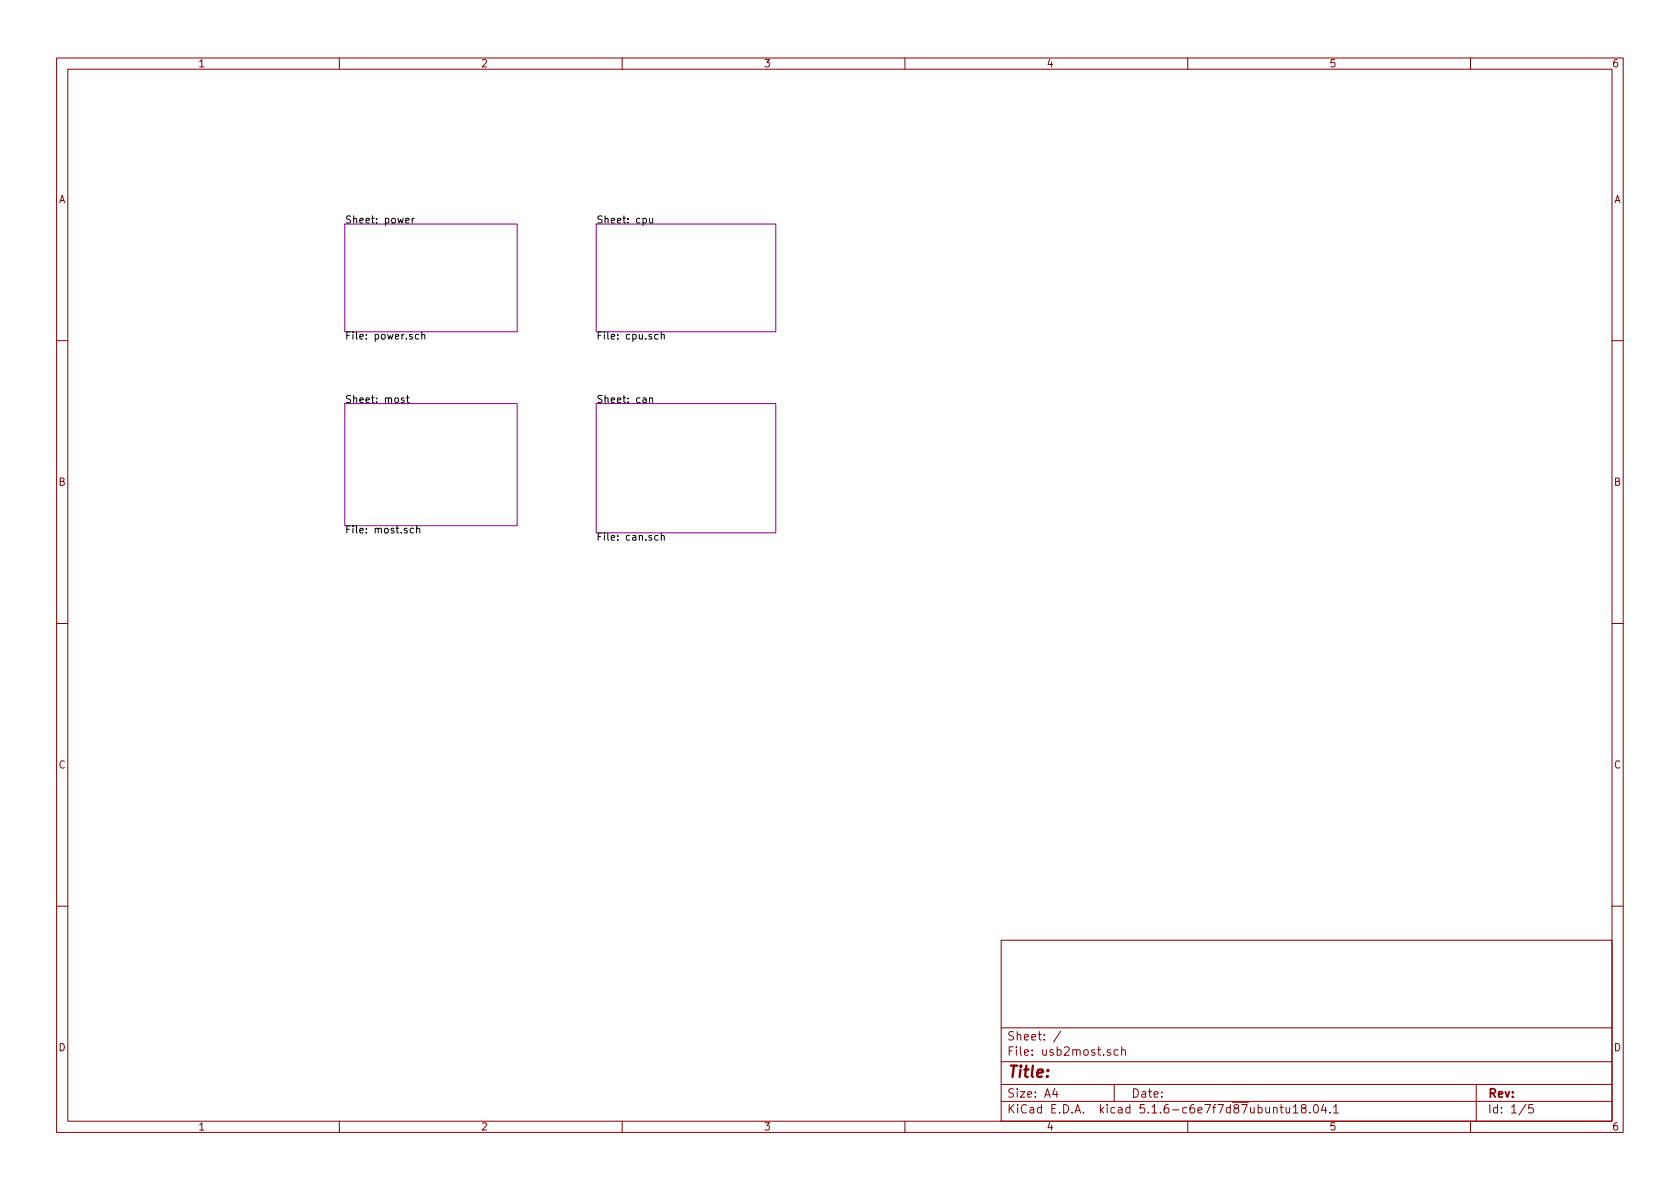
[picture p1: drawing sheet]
<svg xmlns="http://www.w3.org/2000/svg" width="297mm" height="210mm" viewBox="0 0 297 210" stroke-linecap="round" stroke-linejoin="round" font-family="sans-serif">
<g fill="none" stroke="#840000" stroke-width=".18">
<path d="M10 10.3h277v189.9h-277zM12 12.2h273v186.1h-273zM60 10.3v1.9M110 10.3v1.9M160 10.3v1.9M210 10.3v1.9M260 10.3v1.9M10 60.2h2M285 60.2h2M10 110.3h2M285 110.3h2M10 160.2h2"/>
<path d="M177 166.3h108v32h-108zM285 160.2h2M60 198.3v1.9M110 198.3v1.9M160 198.3v1.9M177 194.8h108M177 191.8h108M177 187.8h108M177 181.8h108M186.5 192.5l-.4 1h1M186.8 193v1M187.6 182.3l-1.3 2"/>
<path d="M196.3 185.7a.37 .37 0 0 0-.5 .1v.2l.5 .2 .1 .1-.2 .3-.4-.1M197 191.8v3M197.7 185.7l-.4-.1-.3 .3 .1 .6 .2 .1 .4-.1M198.3 185.7h.1a.37 .37 0 0 1 .6 .1v.8M198.3 185.1v1.5M210 198.3v1.9M225.2 196l.2-.2 .3 .1 .1 .9M226.3 195.8h.6M226.5 195.3v1.3l.4 .2M227.4 195.8l.1 .9 .3 .1 .2-.1M228 195.8v1M228.7 195.8l.4-.5v1.5"/>
<path d="M228.7 196.8h.8M230.4 196l-.3-.2v-.3a.48 .48 0 0 1 .8 0l-.1 .4-.7 .2v.4l.3 .3h.3l.2-.3v-.4l-.2-.1M231.6 196.7v.1M232.4 195.4l.2-.1a.8 .8 0 0 1 .5 .8 .8 .8 0 0 1-.5 .7 1 1 0 0 1-.2-1.4zM234 195.2l-.3 1.1h.9M234.4 195.8v1M235.2 196.7v.1M235.8 195.8l.4-.5v1.5M235.8 196.8h.9M260 198.3v1.9M261 191.8v6.5M269.8 195.2l-1.2 2"/>
<path d="M271 195.3h-.7v.7l.2-.1 .5 .1 .1 .2-.1 .5-.2 .1-.5-.1"/>
</g>
<path d="M61 39.6h30.4v19.1h-30.4zM105.4 39.6h31.8v19.1h-31.8zM61 71.4h30.4v21.6h-30.4zM105.4 71.4h31.8v22.8h-31.8z" fill="none" stroke="#840084" stroke-width=".18"/>
<g fill="none" stroke="#000" stroke-width=".18">
<path d="M71.7 39l.6-.1v-.2l-.4-.1-.2 .2 .1 .6h.5M72.9 38.6v.8M73.2 38.6l-.3 .2M114.9 38.6v.8h.3l.2-.1M115.4 38.6v.8M74 59.2l-.3-.1-.3 .3 .1 .5h.5M74.6 59.3l.2-.2 .3 .1v.8M74.6 58.7v1.3M116.4 59.2l-.4-.1-.3 .3 .2 .5h.5M116.9 59.3l.2-.2 .3 .1v.8M116.9 58.7v1.3M71.4 70.4h-.3l-.2 .1 .1 .2 .4 .1v.3h-.5"/>
<path d="M71.9 70.4h.4M72 69.9v1.1l.3 .2M114.9 70.5l.1-.1h.3l.1 .8M114.9 70.4v.8M73.1 93.5l-.4-.1-.2 .2 .1 .6h.5M73.7 93.5l.1-.1 .3 .1 .1 .8M73.7 93v1.3M116.4 94.7h-.4l-.3 .2 .2 .6h.5M116.9 94.8l.2-.1h.3v.8M116.9 94.3v1.2"/>
</g>
<text font-size="2.8" fill="#840000" x="178" y="190.5">Title:</text>
<g font-size="2.1" fill="#840000">
<text x="178" y="184">Sheet: /</text>
<text x="178" y="186.7">File: usb2most.sch</text>
<text x="178" y="196.9">KiCad E.D.A. kicad 5.1.6-c6e7f7d87ubuntu18.04.1</text>
<text x="178" y="194.1">Size: A4</text>
<text x="200" y="194.1">Date:</text>
<text x="263" y="194.1">Rev:</text>
<text x="263" y="196.9">Id: 1/5</text>
</g>
<g font-size="1.8" fill="#840000">
<text x="35" y="11.9">1</text>
<text x="85" y="11.9">2</text>
<text x="135" y="11.9">3</text>
<text x="185" y="11.9">4</text>
<text x="235" y="11.9">5</text>
<text x="285" y="11.9">6</text>
<text x="10.4" y="35.9">A</text>
<text x="285.4" y="35.9">A</text>
<text x="10.4" y="85.9">B</text>
<text x="285.4" y="85.9">B</text>
<text x="10.4" y="135.9">C</text>
<text x="285.4" y="135.9">C</text>
<text x="10.4" y="185.9">D</text>
<text x="285.4" y="185.9">D</text>
<text x="35" y="199.9">1</text>
<text x="85" y="199.9">2</text>
<text x="135" y="199.9">3</text>
<text x="185" y="199.9">4</text>
<text x="235" y="199.9">5</text>
<text x="285" y="199.9">6</text>
</g>
<g font-size="1.8">
<text x="61" y="39.5">Sheet: power</text>
<text x="105.4" y="39.5">Sheet: cpu</text>
<text x="61" y="60">File: power.sch</text>
<text x="105.4" y="60">File: cpu.sch</text>
<text x="61" y="71.3">Sheet: most</text>
<text x="105.4" y="71.3">Sheet: can</text>
<text x="61" y="94.3">File: most.sch</text>
<text x="105.4" y="95.6">File: can.sch</text>
</g>
</svg>
